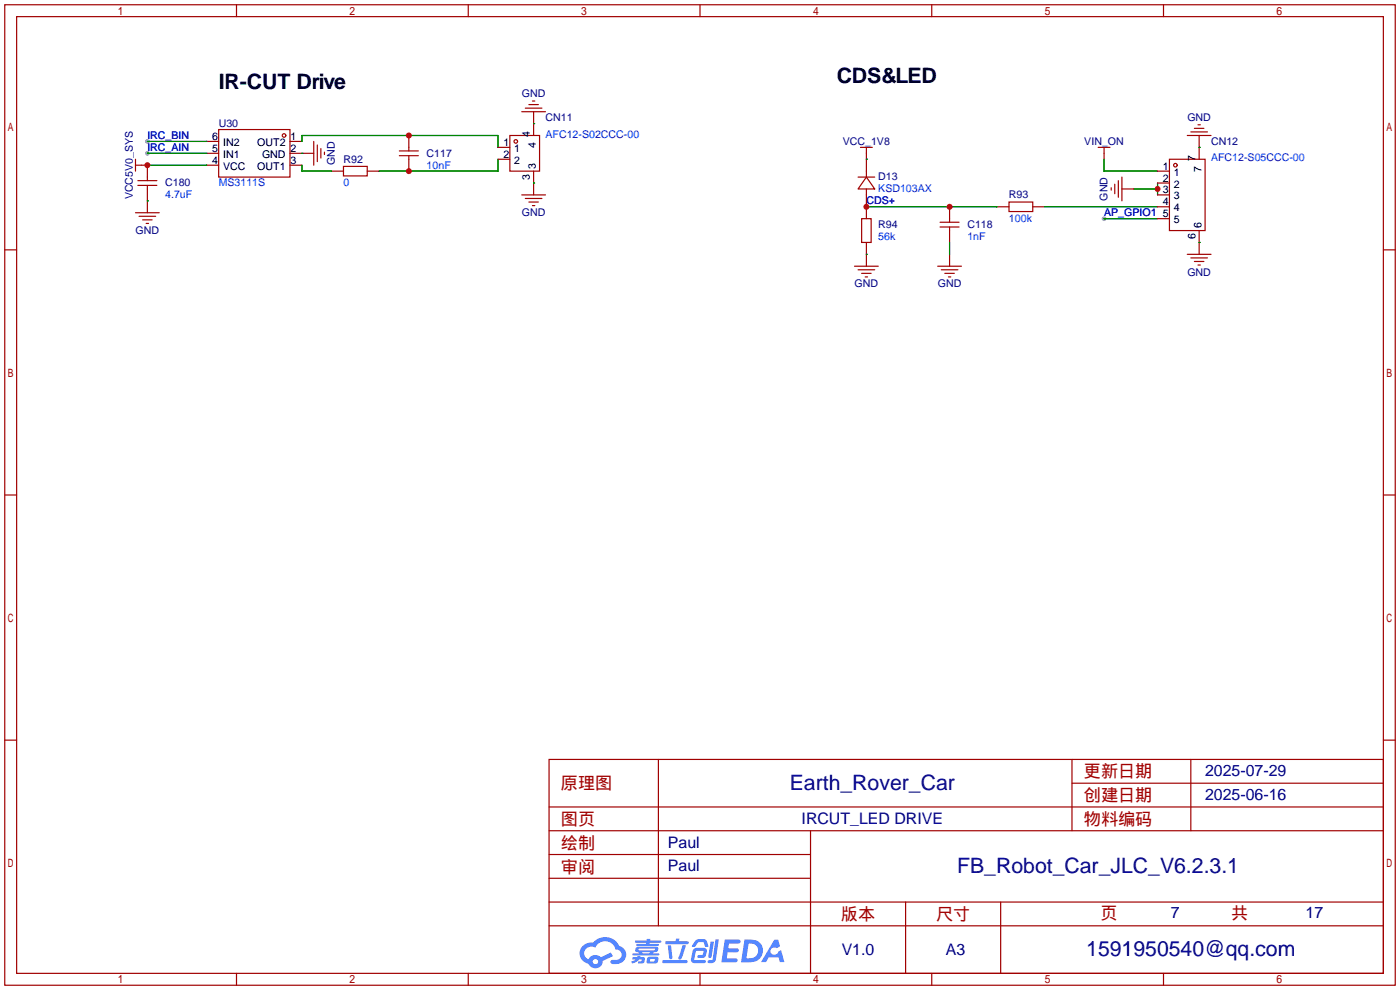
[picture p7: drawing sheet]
<svg xmlns="http://www.w3.org/2000/svg" width="299mm" height="212mm" viewBox="0 0 299 212" stroke-linecap="round" stroke-linejoin="round" font-family="sans-serif">
<g fill="#999">
<circle cx="31.5" cy="30.2" r=".51"/>
<circle cx="31.5" cy="32.8" r=".51"/>
<circle cx="236" cy="46.7" r=".51"/>
</g>
<g fill="none" stroke="#a10000" stroke-width=".25">
<path d="M1 1h297.2v209.6h-297.2zM3.6 3.6h292.1v204.4h-292.1zM50.5 1v2.6M100.1 1v2.6M149.6 1v2.6M199.1 1v2.6M248.7 1v2.6M1 53.4h2.6M295.7 53.4h2.5M1 105.8h2.6M295.7 105.8h2.5M1 158.2h2.6"/>
<path d="M295.7 158.2h2.5M117.3 162.3h178.4v45.7h-178.4zM117.3 177.5h178.4M117.3 172.5h178.4M140.7 162.3v35.6M173.2 177.5v30.5M229.1 162.3v15.2M229.1 167.4h66.6M254.5 162.3v15.2M117.3 182.6h55.9M117.3 197.9h178.4M117.3 192.8h178.4"/>
<path d="M117.3 187.7h55.9M193.5 192.8v15.2M213.9 192.8v15.2M50.5 208v2.6M100.1 208v2.6M149.6 208v2.6M199.1 208v2.6M248.7 208v2.6"/>
</g>
<g fill="#5487ff">
<path d="M154.9 200.8h2.7a.48 .48 0 0 1 .7 .4 .48 .48 0 0 1-.7 .5h-1.8l-.2 1h1.9a.43 .43 0 0 1 .4 .4 .43 .43 0 0 1-.4 .4h-2l-.2 1.3h1.7a.45 .45 0 0 1 .6 .2 .45 .45 0 0 1-.2 .6l-3.2 .1z"/>
<path d="M165.5 200.8h.8l.4 1.5-.7 .3a.84 .84 0 0 0-1.2 .3 .84 .84 0 0 0 .3 1.2 .84 .84 0 0 0 1.2-.5v-.2l.6-.3 .7 2.5h-.9l-.3-1h-2.1l-.6 1h-1.1z"/>
<path d="M151.9 201.3h.7l-.5 3.2a.36 .36 0 0 1-.4 .2 .36 .36 0 0 1-.3-.3z"/>
<path d="M152.9 200.7h.7l-.6 4.3a1.13 1.13 0 0 1-1.8 .6l.2-.4h.8l.1-.2z"/>
<path d="M148.6 201.1l.6-.4h1a.77 .77 0 0 1 .9 .5l.3 1-.2 .2h-.5l-.3-.9-.2-.2-1 .1-.7 1-.6-.1v-.1z"/>
<path d="M148.2 202.9l.5-.3h1.7a.81 .81 0 0 1 .7 .5 .81 .81 0 0 1-.2 .8 .81 .81 0 0 1-.9 .8h-.7a.32 .32 0 0 1-.3-.3 .32 .32 0 0 1 .4-.3h.8l.2-.9-1.7 .1-.3 1.9h2.2a.32 .32 0 0 1 .3 .4 .32 .32 0 0 1-.4 .2h-2.3l-.4-.3-.1-.5z"/>
<path d="M141.6 205.2h5a.33 .33 0 0 1 .4 .3 .33 .33 0 0 1-.4 .3h-4.9l-.1-.1z"/>
<path d="M145.9 202h.7l-.6 2a.98 .98 0 0 1-.7 1.1l-.3-.3z"/>
<path d="M142.7 202.1h.7l.3 2.6a.34 .34 0 0 1-.3 .3 .34 .34 0 0 1-.4-.2z"/>
<path d="M142.2 201.2h2.2l.2-.6h.6l-.1 .6h1.8a.32 .32 0 0 1 .3 .3 .32 .32 0 0 1-.4 .3h-4.5l-.1-.2z"/>
<path d="M135.2 204.6h.9l.1-.2 .7-.1-.1 .3h.9a.82 .82 0 0 1-.6 1.3h-.7v-.4l.6-.1 .1-.3a.68 .68 0 0 0-.9 .4l-1.1 .4-.2-.4 1-.4h-.8z"/>
<path d="M135.8 201h2.4l.1-.3h.7l-.1 .3h2.2l.3 .3-.3 .2h-2.2l-.1 .2h1.8l.2 .3-.2 .1h-4.5l-.1-.4h2.1v-.2h-2.2l-.2-.2z"/>
<path d="M159.1 200.8l-.7 4.9h1.7a2.5 2.5 0 0 0 3-2.5 2.5 2.5 0 0 0-3.1-2.4zM160 201.6a1.61 1.61 0 0 1 2 1.5 1.61 1.61 0 0 1-1.8 1.7h-.7z"/>
<path d="M135.9 202.5a.55 .55 0 0 0-.1 .8 .55 .55 0 0 0 .7 .2v.3h-1.3v.3l5.5 .1 .2-.2-.2-.2h-1.2l.2-.3a.7 .7 0 0 0 .9-.2 .7 .7 0 0 0-.1-.9l-4.1-.1zM136.5 202.8l3.3-.1 .2 .2-.2 .2h-3.2zM137.2 203.5h1.7l-.1 .3h-1.5z"/>
<path d="M138.4 204.7a1.05 1.05 0 0 0-.1 1.2 2.91 2.91 0 0 0 2.2-.2 .98 .98 0 0 0 0-1.2h-1.6zM139 205l.8-.1 .1 .4-.2 .2h-.8z"/>
<path d="M124.6 202.1a2.23 2.23 0 0 0-.6 2.3 2.23 2.23 0 0 0 1.8 1.6 1.58 1.58 0 0 0 1.7 .9 1.58 1.58 0 0 0 1.3-1.5l2.2-1.1-.5-.7-2.1 1a1.65 1.65 0 0 0-2.6 .4 1.45 1.45 0 0 1-.8-1.9 1.45 1.45 0 0 1 2-.7l.2 .1a2.3 2.3 0 0 1 2.4-1.3 2.3 2.3 0 0 1 2 1.7 1.12 1.12 0 0 1 1.3 1.1 1.12 1.12 0 0 1-1.2 1.2h-.7a.45 .45 0 0 0-.5 .3 .45 .45 0 0 0 .4 .5 2.21 2.21 0 0 0 2.3-.5 2.21 2.21 0 0 0 .5-2.3 2.13 2.13 0 0 0-1.4-1.1 3.3 3.3 0 0 0-5.5-.6h-1.2zM126.7 205.5a.57 .57 0 0 1 1.1 0 .57 .57 0 0 1-1.1 0z"/>
</g>
<g fill="none" stroke="#a10000" stroke-width=".25">
<path d="M29 35.3h2.5v3.3M29 34v2.6M29.5 39.6h4M29.5 38.6h4M31.5 39.6v5.9M44.2 30.2h2.5M44.2 32.8h2.5M44.2 35.3h2.5M46.7 27.7h15.3v10.1h-15.3zM62 30.2h2.5M62 32.8h5.1M62 35.3h2.5"/>
<path d="M67.1 30.2v5.1M67.8 31v3.5M68.6 31.8v2M69.3 32.5v.5M70.9 36.6h2.5M73.4 35.6h5.1v2h-5.1zM78.5 36.6h2.5M85.3 33.3h4.1M85.3 32.3h4.1M87.4 29v3.3M87.4 33.3v3.3M106.4 31.5h2.6"/>
<path d="M106.4 34h2.6M109 29h6.3v7.6h-6.3zM111.5 23.9h5.1M112.3 23.1h3.5M113 22.4h2.1M113.8 21.6h.5M114 23.9v5.1M114 36.6v5.1M183.4 37.8h3.5M183.9 31.5h2.5M185.2 37.8l1.7 2.6h-3.5zM185.2 31.5v6.3"/>
<path d="M234.7 31.5h2.5M236 31.5v2.5M238.3 39.4v2M239 38.6v3.6M239.8 37.8v5.1M247.4 36.6h2.5M247.4 39.1h2.5M249.9 34h7.7v15.3h-7.7zM253.7 29h5.1M254.5 28.2h3.6M255.3 27.4h2M256 26.7h.5"/>
<path d="M256.3 29v5M29 45.5h5M29.7 46.2h3.6M30.5 47h2M31.2 47.8h.5M111.5 41.7h5.1M112.3 42.4h3.5M113 43.2h2.1M113.8 43.9h.5M182.6 56.9h5.1M183.4 57.7h3.5M184.1 46.7h2.1v5.1h-2.1z"/>
<path d="M184.1 58.4h2.1M184.9 59.2h.5M185.2 40.4v6.3M185.2 51.8v5.1M200.4 56.9h5.1M200.9 48.5h4.1M200.9 47.5h4.1M201.2 57.7h3.5M201.9 58.4h2.1M202.7 59.2h.5M202.9 44.2v3.3M202.9 48.5v3.3"/>
<path d="M202.9 54.4v2.5M213.1 44.2h2.5M215.6 43.2h5.1v2h-5.1zM220.7 44.2h2.6M237.5 40.1v.5M239.8 40.4h2.5M247.4 44.2h2.5M247.4 41.7h2.5M247.4 46.7h2.5M253.7 54.4h5.1M254.5 55.1h3.6M255.3 55.9h2"/>
<path d="M256 56.6h.5M256.3 49.3v5.1"/>
<circle cx="60.7" cy="29" r=".38"/>
<circle cx="110.2" cy="30.2" r=".38"/>
<circle cx="251.2" cy="35.3" r=".38"/>
</g>
<g fill="none" stroke="#008700" stroke-width=".25">
<path d="M31.5 30.2h12.7M31.5 32.8h12.7M31.5 35.3h12.7M64.5 32.8h.1M64.5 35.3v1.3h6.4M64.5 30.2v-1.2h41.9v2.5M106.4 34v2.6h-25.4M114 26.4h.1M114 39.1h.1M185.2 34h.1M236 34v2.6h11.4M247.4 39.1v2.6"/>
<path d="M256.3 31.5h.1M31.5 42.9h.1M185.2 54.4h.1M185.2 44.2h27.9M202.9 51.8v2.6M223.3 44.2h24.1M236 46.7h11.4M242.3 40.4h5.1M256.3 51.8h.1"/>
</g>
<g fill="#c00">
<circle cx="87.4" cy="29" r=".63"/>
<circle cx="87.4" cy="36.6" r=".63"/>
<circle cx="31.5" cy="35.3" r=".63"/>
<circle cx="202.9" cy="44.2" r=".63"/>
<circle cx="185.2" cy="44.2" r=".63"/>
<circle cx="247.4" cy="40.4" r=".63"/>
</g>
<g font-size="4.5">
<text x="178.8" y="17.7">CDS&amp;LED</text>
<text x="46.7" y="19">IR-CUT Drive</text>
</g>
<g font-size="4.5" fill="#000080">
<text x="168.8" y="168.8">Earth_Rover_Car</text>
<text x="204.6" y="186.6">FB_Robot_Car_JLC_V6.2.3.1</text>
<text x="232.2" y="204.4">1591950540@qq.com</text>
</g>
<g font-size="3.7" fill="#a00000">
<text x="231.6" y="166.2">更新日期</text>
<text x="119.9" y="168.7">原理图</text>
<text x="231.6" y="171.2">创建日期</text>
<text x="119.9" y="176.3">图页</text>
<text x="231.6" y="176.3">物料编码</text>
<text x="119.9" y="181.4">绘制</text>
<text x="119.9" y="186.5">审阅</text>
<text x="179.7" y="196.6">版本</text>
<text x="200" y="196.6">尺寸</text>
<text x="235.2" y="196.4">页</text>
<text x="263.1" y="196.4">共</text>
</g>
<g font-size="3.4" fill="#000080">
<text x="257.6" y="165.9">2025-07-29</text>
<text x="257.6" y="171">2025-06-16</text>
<text x="171.3" y="176.1">IRCUT_LED DRIVE</text>
<text x="142.7" y="181.2">Paul</text>
<text x="142.7" y="186.3">Paul</text>
<text x="250.3" y="196.2">7</text>
<text x="279" y="196.2">17</text>
<text x="179.9" y="204">V1.0</text>
<text x="202.1" y="204">A3</text>
</g>
<g font-size="2.3" fill="#000080">
<text x="111.5" y="20.8">GND</text>
<text x="46.7" y="27.1">U30</text>
<text x="116.6" y="25.9">CN11</text>
<text x="253.8" y="25.9">GND</text>
<text x="71.6" y="35.3" transform="rotate(-90 71.6 35.3)">GND</text>
<text x="73.4" y="34.8">R92</text>
<text x="91.2" y="33.5">C117</text>
<text x="180.1" y="31">VCC_1V8</text>
<text x="231.7" y="31">VIN_ON</text>
<text x="258.8" y="31">CN12</text>
<text x="35.3" y="39.8">C180</text>
<text x="187.7" y="38.6">D13</text>
<text x="28.4" y="42.6" transform="rotate(-90 28.4 42.6)">VCC5V0_SYS</text>
<text x="111.5" y="46.2">GND</text>
<text x="215.6" y="42.4">R93</text>
<text x="236.7" y="42.9" transform="rotate(-90 236.7 42.9)">GND</text>
<text x="29" y="50">GND</text>
<text x="187.7" y="48.7">R94</text>
<text x="206.8" y="48.7">C118</text>
<text x="253.8" y="58.9">GND</text>
<text x="182.6" y="61.4">GND</text>
<text x="200.4" y="61.4">GND</text>
</g>
<g font-size="2.3" fill="#00f">
<text x="31.5" y="29.7">IRC_BIN</text>
<text x="116.6" y="29.4">AFC12-S02CCC-00</text>
<text x="31.5" y="32.2">IRC_AIN</text>
<text x="258.8" y="34.5">AFC12-S05CCC-00</text>
<text x="46.7" y="39.8">MS3111S</text>
<text x="73.4" y="39.8">0</text>
<text x="91.2" y="36">10nF</text>
<text x="187.7" y="41.1">KSD103AX</text>
<text x="35.3" y="42.4">4.7uF</text>
<text x="185.2" y="43.7">CDS+</text>
<text x="215.6" y="47.5">100k</text>
<text x="236" y="46.2">AP_GPIO1</text>
<text x="187.7" y="51.3">56k</text>
<text x="206.8" y="51.3">1nF</text>
</g>
<g font-size="2.3">
<text x="45.3" y="29.9">6</text>
<text x="62.1" y="29.9">1</text>
<text x="113.2" y="29.3" transform="rotate(-90 113.2 29.3)">4</text>
<text x="45.3" y="35">4</text>
<text x="45.3" y="32.5">5</text>
<text x="47.7" y="33.7">IN1</text>
<text x="47.7" y="31.2">IN2</text>
<text x="55" y="31.2">OUT2</text>
<text x="56" y="33.7">GND</text>
<text x="62.1" y="32.5">2</text>
<text x="62.1" y="35">3</text>
<text x="107.6" y="31.2">1</text>
<text x="107.6" y="33.7">2</text>
<text x="109.9" y="32.5">1</text>
<text x="109.9" y="35">2</text>
<text x="114.5" y="31.6" transform="rotate(-90 114.5 31.6)">4</text>
<text x="255.5" y="34.4" transform="rotate(-90 255.5 34.4)">7</text>
<text x="47.7" y="36.3">VCC</text>
<text x="55" y="36.3">OUT1</text>
<text x="113.2" y="38.4" transform="rotate(-90 113.2 38.4)">3</text>
<text x="114.5" y="36.1" transform="rotate(-90 114.5 36.1)">3</text>
<text x="248.5" y="36.3">1</text>
<text x="248.5" y="38.8">2</text>
<text x="248.5" y="41.3">3</text>
<text x="250.9" y="37.5">1</text>
<text x="250.9" y="40.1">2</text>
<text x="256.8" y="36.7" transform="rotate(-90 256.8 36.7)">7</text>
<text x="248.5" y="43.9">4</text>
<text x="248.5" y="46.4">5</text>
<text x="250.9" y="42.6">3</text>
<text x="250.9" y="45.2">4</text>
<text x="250.9" y="47.7">5</text>
<text x="255.5" y="51.1" transform="rotate(-90 255.5 51.1)">6</text>
<text x="256.8" y="48.8" transform="rotate(-90 256.8 48.8)">6</text>
</g>
</svg>
